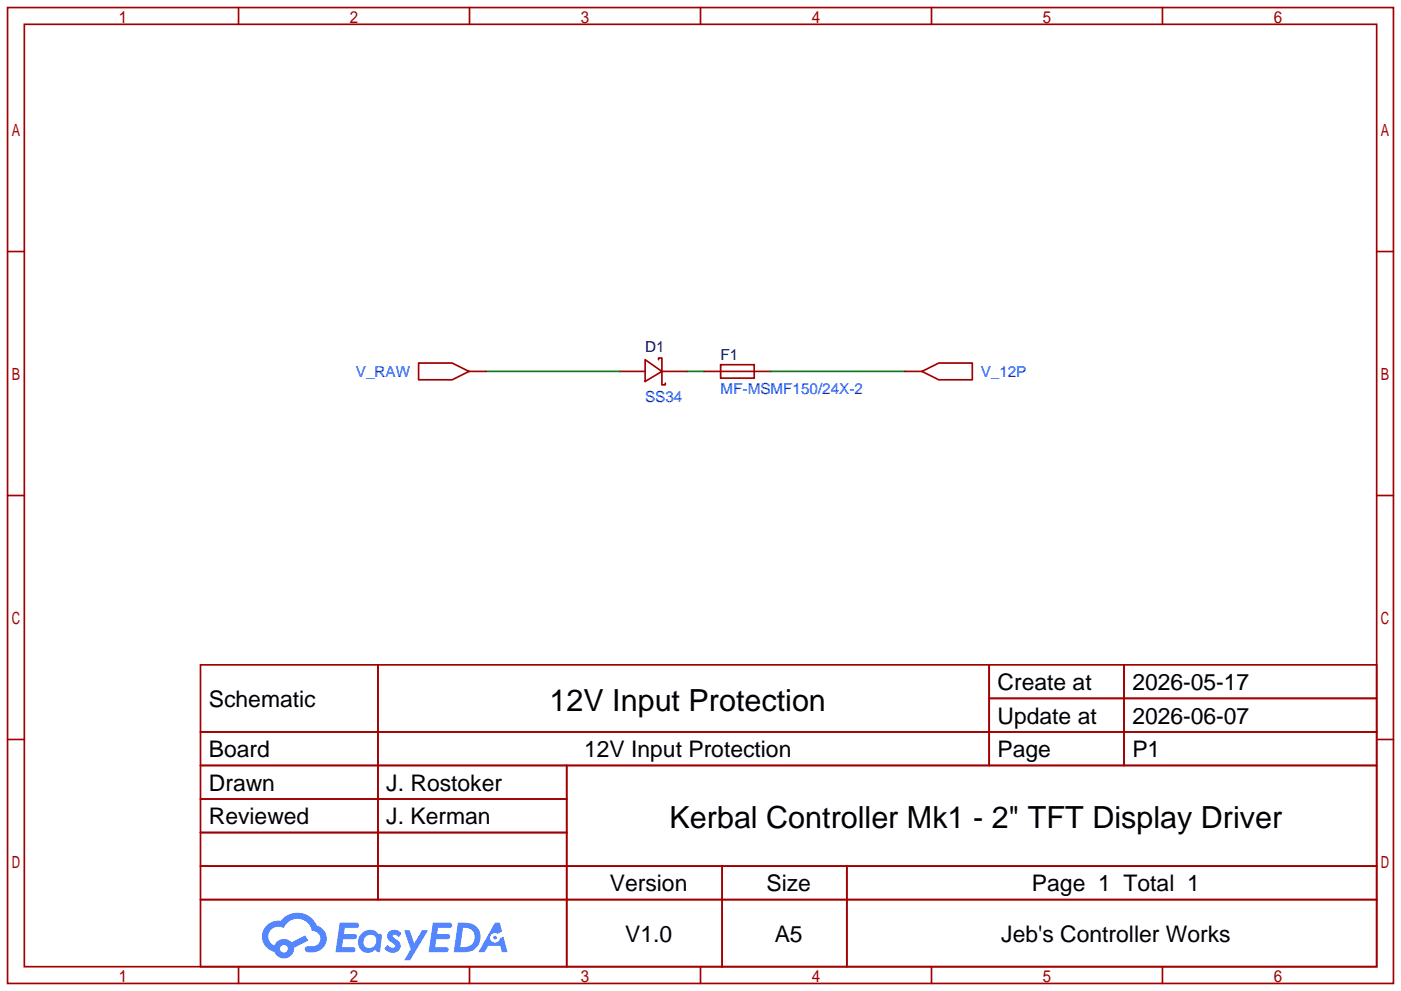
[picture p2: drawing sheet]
<svg xmlns="http://www.w3.org/2000/svg" width="212mm" height="150mm" viewBox="0 0 212 150" stroke-linecap="round" stroke-linejoin="round" font-family="sans-serif">
<g fill="none" stroke="#a10000" stroke-width=".25">
<path d="M1.1 1.1h209.8v147.9h-209.8zM3.7 3.7h204.7v142.7h-204.7zM36.1 1.1v2.6M71.1 1.1v2.6M106 1.1v2.6M141 1.1v2.6M176 1.1v2.6M1.1 38.1h2.6M208.4 38.1h2.5M1.1 75.1h2.6M208.4 75.1h2.5M1.1 112h2.6"/>
<path d="M30.4 100.7h178v45.7h-178zM30.4 110.9h178M30.4 116h178M57.2 100.7v35.6M85.8 116v30.4M149.8 100.7v15.3M149.8 105.8h58.6M170.2 100.7v15.3M208.4 112h2.5M30.4 121h55.4M30.4 131.2h178M30.4 126.1h55.4"/>
<path d="M30.4 136.3h178M109.3 131.2v15.2M128.2 131.2v15.2M36.1 146.4v2.6M71.1 146.4v2.6M106 146.4v2.6M141 146.4v2.6M176 146.4v2.6"/>
</g>
<g fill="#5487ff">
<path d="M58.9 141.1a1.3 1.3 0 0 1 1.9 .3l-.4 .6a.54 .54 0 0 0-1-.2l.1 .1a2.32 2.32 0 0 1 1.2 1.4 1.36 1.36 0 0 1-1.1 1 1.36 1.36 0 0 1-1.4-.6l.5-.6a.7 .7 0 0 0 1.1 .3v-.3a2.4 2.4 0 0 1-1.2-1.3l.1-.5z"/>
<path d="M61.2 140.9h.8l.7 2 1.2-2h.9l-2.7 4.6h-.9l1-1.7z"/>
<path d="M51.4 139.8h1.7a1.31 1.31 0 0 1 1.2 .2 .4 .4 0 0 1-.4 .6h-1.7l-.1 .9h1.6a.4 .4 0 0 1 .3 .4 .4 .4 0 0 1-.4 .4h-1.7l-.1 1.2h.8a1.23 1.23 0 0 1 1.2 .2 .39 .39 0 0 1-.4 .5h-2.6z"/>
<path d="M65.5 139.8h1.7a1.32 1.32 0 0 1 1.2 .2 .39 .39 0 0 1-.3 .6h-1.8l-.1 .9h1.6a.4 .4 0 0 1 .4 .4 .4 .4 0 0 1-.5 .4h-1.6l-.2 1.2h.8a1.23 1.23 0 0 1 1.2 .2 .39 .39 0 0 1-.4 .5h-2.6z"/>
<path d="M74.9 139.8h.8l.3 1.3-.6 .4a.75 .75 0 0 0-1.1 .3 .75 .75 0 0 0 .4 1 .75 .75 0 0 0 1-.7l.5-.2 .6 2.3h-.8l-.3-.9h-1.8l-.5 .9h-1z"/>
<path d="M69.3 139.8l-.6 4.4h1.4a2.27 2.27 0 0 0 2.6-1.6 2.27 2.27 0 0 0-1.4-2.7zM70.1 140.6a1.5 1.5 0 0 1 1.8 1.5 1.5 1.5 0 0 1-1.9 1.4h-.3z"/>
<path d="M54.7 141.4a1.62 1.62 0 0 0-.4 2.1 1.62 1.62 0 0 0 2.1 .7l.3-.3 .4 .3h.4l.3-2.4-.1-.3h-.2a.57 .57 0 0 1-.6-.4 1.73 1.73 0 0 0-2.2 .3zM55.3 141.9a.96 .96 0 0 1 1.5 0 .96 .96 0 0 1-.2 1.5 .95 .95 0 0 1-1.4-.1 .95 .95 0 0 1 .1-1.4z"/>
<path d="M40.4 140.2a2.37 2.37 0 0 0 1.1 4 1.54 1.54 0 0 0 1.8 1 1.54 1.54 0 0 0 1.2-1.6l2.2-1.1-.5-.8-2.1 1a1.57 1.57 0 0 0-2.6 .5 1.5 1.5 0 0 1-.7-2.1 1.5 1.5 0 0 1 2.2-.5 2.23 2.23 0 0 1 2.3-1.4 2.23 2.23 0 0 1 1.9 1.8 1.16 1.16 0 0 1 1.3 1.1 1.16 1.16 0 0 1-1.1 1.2h-.7a.47 .47 0 0 0-.6 .4 .47 .47 0 0 0 .5 .6 2.26 2.26 0 0 0 2.8-2.6 2.12 2.12 0 0 0-1.4-1.5 3.2 3.2 0 0 0-5.5-.7h-.3a2.55 2.55 0 0 0-1.8 .7zM42.4 143.7a.6 .6 0 0 1 1.2 0 .6 .6 0 0 1-1.2 0z"/>
<circle cx="74.9" cy="142" r=".28"/>
</g>
<path d="M71 56.3h2.5M93.9 56.3h3.8M100.2 56.3h3.8M106.6 56.3h2.5M114.2 56.3h2.5M137 56.3h2.6" fill="none" stroke="#870000" stroke-width=".25"/>
<path d="M63.4 55h5.1l2.5 1.3-2.5 1.2h-5.1zM97.7 54.5l2.5 1.8-2.5 1.5zM99.7 54.5v-.3h.5v4.1h.5v-.3M109.1 55.2h5.1v2.1h-5.1zM109.1 56.3h5.1M139.6 56.3l2.5-1.3h5.1v2.5h-5.1z" fill="none" stroke="#a10000" stroke-width=".25"/>
<path d="M73.5 56.3h20.4M104 56.3h2.6M116.7 56.3h20.3" fill="none" stroke="#008700" stroke-width=".25"/>
<g font-size="4.6">
<text x="83.2" y="107.6">12V Input Protection</text>
<text x="101.4" y="125.4">Kerbal Controller Mk1 - 2&quot; TFT Display Driver</text>
</g>
<g font-size="3.5">
<text x="31.6" y="107.1">Schematic</text>
<text x="151" y="104.5">Create at</text>
<text x="171.4" y="104.5">2026-05-17</text>
<text x="151" y="109.6">Update at</text>
<text x="171.4" y="109.6">2026-06-07</text>
<text x="31.6" y="114.7">Board</text>
<text x="31.6" y="119.8">Drawn</text>
<text x="58.5" y="119.8">J. Rostoker</text>
<text x="88.4" y="114.7">12V Input Protection</text>
<text x="151" y="114.7">Page</text>
<text x="171.4" y="114.7">P1</text>
<text x="31.6" y="124.8">Reviewed</text>
<text x="58.5" y="124.8">J. Kerman</text>
<text x="92.3" y="135">Version</text>
<text x="116" y="135">Size</text>
<text x="156.2" y="135">Page 1 Total 1</text>
<text x="94.6" y="142.6">V1.0</text>
<text x="117.3" y="142.6">A5</text>
<text x="151.6" y="142.6">Jeb's Controller Works</text>
</g>
<g font-size="2.3" fill="#000080">
<text x="97.7" y="53.3">D1</text>
<text x="109.1" y="54.5">F1</text>
</g>
<g font-size="2.3" fill="#00f">
<text x="53.9" y="57.1">V_RAW</text>
<text x="109.1" y="59.6">MF-MSMF150/24X-2</text>
<text x="148.5" y="57.1">V_12P</text>
<text x="97.7" y="60.9">SS34</text>
</g>
</svg>
